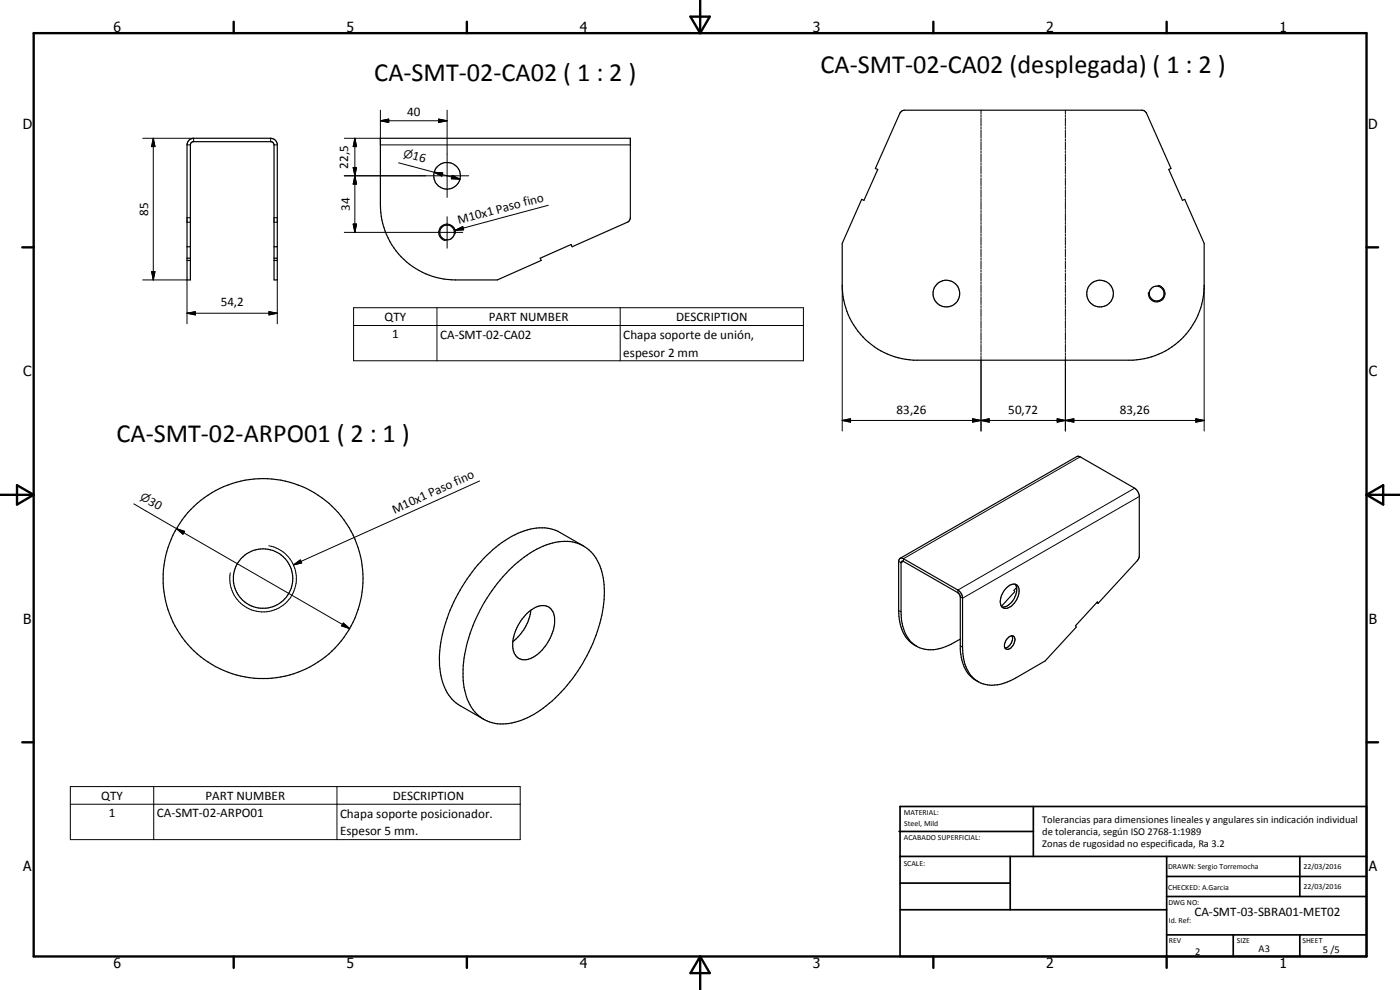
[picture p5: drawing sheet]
<svg xmlns="http://www.w3.org/2000/svg" width="420mm" height="297mm" viewBox="0 0 420 297" stroke-linecap="round" stroke-linejoin="round" font-family="sans-serif">
<g fill="none" stroke="#000" stroke-width=".35">
<path d="M270.2 33.7l.4-.4 .8-.2h71.3l.8 .2 .6 .7 7.3 16.5-.6 .3 4.1 9.3 .6-.3 5.9 13.2v12.6a22.5 22.5 0 0 1-21.4 22.5h-65.9a22.6 22.6 0 0 1-21.3-22.5v-12.6l5.8-13.2 .7 .3 4.1-9.3-.7-.3zM56.6 42.2l.8-.6 .7-.1h23.1a2.07 2.07 0 0 1 2 1.6v40.9h-1v-40.5l-.3-.8-.7-.2h-23.1l-.7 .3-.3 .7v40.5h-1v-40.5zM114.2 41.5h75v23.8l-.7 1.2-16.8 7.5-.3-.6-9.3 4.1 .3 .6-13.1 5.9h-12.6a22.5 22.5 0 0 1-22.5-22.5zM56.1 78.1h1M56.1 77.5h1M56.1 74h1M82.2 78.1h1M82.2 77.5h1M82.2 74h1M152.7 171.2a27.2 27.2 0 0 1 14.9-8.6 11.3 11.3 0 0 1 13 8.9 34.2 34.2 0 0 1-1.8 19.2 46.7 46.7 0 0 1-18.6 23.7 16.7 16.7 0 0 1-13.3 2.2 11.9 11.9 0 0 1-7.4-9.4 36.1 36.1 0 0 1 2.9-20.7 51.3 51.3 0 0 1 10.3-15.3zM175.1 163.8l-7-4a13.9 13.9 0 0 0-12.7 .2 41.9 41.9 0 0 0-18 18.3 37.8 37.8 0 0 0-5.1 24.4 12.7 12.7 0 0 0 5.8 9.1l7.1 4M270.2 167.5l53.1-30.6 .9 .2 16.3 9.4a3.6 3.6 0 0 1 1.4 2.1v18.4l-.2 .6-12.1 13.4"/>
<path d="M270.2 167.5l.9 .1 16.4 9.4 .7 .7 .7 1.5v15a12 12 0 0 0 3.8 9.8 9.8 9.8 0 0 0 10.5 .3l10.5-6 9.3-10.1-.2-.5 6.5-7.1 .3 .4M270.2 167.5l-.5 .9v14.8a12.1 12.1 0 0 0 4.1 10l1.3 .7M302.1 176.4a2.1 2.1 0 0 1 3.5-.3 5.5 5.5 0 0 1-3.5 6.4 1.79 1.79 0 0 1-1.9-2.4 6.7 6.7 0 0 1 1.9-3.7zM304.6 175.3a4.5 4.5 0 0 1-1 5.3 3.4 3.4 0 0 1-2.9 1.5M305.1 176.3l-.8 .8 .2 .4-3.9 4.4M158.1 184.1a6.1 6.1 0 0 1 6.3-2.1 4.5 4.5 0 0 1 2 4.8 13.3 13.3 0 0 1-7.8 11 3.6 3.6 0 0 1-4.7-3.7 14 14 0 0 1 4.2-10zM159.3 183a14.3 14.3 0 0 1-5.4 9.5M288.2 191.8a15.9 15.9 0 0 1-10.3 3.1 8.5 8.5 0 0 1-7-7l-.5-4.3v-14.7l.1-.4 .3-.1 16.7 9.4 .5 .7 .2 .6v15.6a10.7 10.7 0 0 0 5.4 9.8M302.6 191.3a1.09 1.09 0 0 1 1.4-.4 1.09 1.09 0 0 1 .6 1.3 2.47 2.47 0 0 1-2.6 2.5 2.18 2.18 0 0 1 .4-3.2zM303.7 190.8a2.99 2.99 0 0 1-2.1 3.6M329.1 180.8l.5 .2"/>
<circle cx="134.2" cy="52.7" r="4"/>
<circle cx="134.2" cy="69.7" r="2.24"/>
<circle cx="284" cy="88.1" r="4"/>
<circle cx="330.2" cy="88.1" r="4"/>
<circle cx="347.1" cy="88.1" r="2.23"/>
<circle cx="78.9" cy="173.6" r="30"/>
<circle cx="78.9" cy="173.6" r="8.9"/>
</g>
<g fill="none" stroke="#000" stroke-width=".3">
<path d="M114.2 36.2l2.5-.5v1zM114.2 33.1v10.4h75M114.2 36.2h20M131.6 35.7l2.6 .5-2.6 .5zM134.2 33.1v26.1M294.4 33.1v1.2M294.4 34.6v.6M294.4 35.5v2.3M294.4 38.1v.6M294.4 39v2.4M319.7 33.1v1.2M319.7 34.6v.6"/>
<path d="M319.7 35.5v2.3M319.7 38.1v.6M319.7 39v2.4M42.8 41.5h15.3v1M46 41.5l.5 2.5h-1zM46 41.5v42.5M56.1 43.5h1M81.2 41.5v1M82.2 43.5h1M103.3 41.5h10.9M103.3 52.7h37.4M106 50.2h1l-.5 2.5z"/>
<path d="M106 50.2l1 5h-1l1-5zM106.5 41.5l.5 2.5h-1zM106.5 52.7l.5 2.5h-1zM106.5 41.5v28.2M119.6 48.9l10.7 2.8M130.3 51.7l2.6 .2-.3 .9zM130.3 51.7l7.7 2.1M135.8 52.6l2.2 1.2-2.5-.2zM294.4 41.7v.6M294.4 42.6v2.4M294.4 45.3v.6M294.4 46.2v2.4"/>
<path d="M294.4 48.9v.5M294.4 49.7v2.4M294.4 52.5v.5M294.4 53.3v2.4M294.4 56v.6M294.4 56.9v2.4M294.4 59.6v.6M319.7 41.7v.6M319.7 42.6v2.4M319.7 45.3v.6M319.7 46.2v2.4M319.7 48.9v.5"/>
<path d="M319.7 49.7v2.4M319.7 52.5v.5M319.7 53.3v2.4M319.7 56v.6M319.7 56.9v2.4M319.7 59.6v.6M56.1 66.7h1M56.1 65.3h1M82.2 66.7h1M82.2 65.3h1M103.3 69.7h35.6M106 67.2h1l-.5 2.5z"/>
<path d="M134.2 65v9.5M136.6 69.1l2.3-1.1 .2 1zM136.6 70.2a2.48 2.48 0 0 0-2-2.9 2.48 2.48 0 0 0-2.9 2 2.48 2.48 0 0 0 2 2.9M164.5 61.6l-27.9 7.5M294.4 60.5v2.4M294.4 63.2v.6M294.4 64.1v2.3M294.4 66.7v.6M294.4 67.6v2.4M294.4 70.3v.6M294.4 71.2v2.4M294.4 73.9v.6"/>
<path d="M294.4 74.8v2.3M294.4 77.4v.6M294.4 78.3v2.4M319.7 60.5v2.4M319.7 63.2v.6M319.7 64.1v2.3M319.7 66.7v.6M319.7 67.6v2.4M319.7 70.3v.6M319.7 71.2v2.4M319.7 73.9v.6M319.7 74.8v2.3"/>
<path d="M319.7 77.4v.6M319.7 78.3v2.4M42.8 84h13.3v13.2M45.5 81.5h1l-.5 2.5zM56.1 94l2.5-.5v1zM56.1 94h27.1M80.7 93.5l2.5 .5-2.5 .5zM83.2 84v13.2M106.1 92.3h135v15.9h-135zM106.1 97.7h135M131.1 92.3v15.9M186.1 92.3v15.9"/>
<path d="M252.8 85.6v43.7M294.4 81v.6M294.4 81.9v2.4M294.4 84.6v.6M294.4 85.5v2.3M294.4 88.1v.6M294.4 89v2.4M294.4 91.7v.6M294.4 92.6v2.4M294.4 95.3v.6M294.4 96.2v2.4M294.4 98.8v.6"/>
<path d="M294.4 99.7v2.5M319.7 81v.6M319.7 81.9v2.4M319.7 84.6v.6M319.7 85.5v2.3M319.7 88.1v.6M319.7 89v2.4M319.7 91.7v.6M319.7 92.6v2.4M319.7 95.3v.6M319.7 96.2v2.4M319.7 98.8v.6"/>
<path d="M319.7 99.7v2.5M347.5 85.6a2.51 2.51 0 0 1 2.1 2.9 2.51 2.51 0 0 1-2.9 2.1 2.51 2.51 0 0 1-2-2.9M361.4 85.6v43.7M294.4 102.4v.6M294.4 103.3v2.4M294.4 106v.6M294.4 106.9v22.4M319.7 102.4v.6M319.7 103.3v2.4M319.7 106v.6M319.7 106.9v22.4M252.8 126.2l2.5-.6v1.1z"/>
<path d="M252.8 126.2h108.6M291.9 125.6l2.5 .6-2.5 .5zM294.4 126.2l2.5-.6v1.1zM317.3 125.6l2.4 .6-2.4 .5zM319.7 126.2l2.6-.6v1.1zM324.2 137.1l-53.1 30.5v.8l-.7 .5-.7-.5M358.9 125.6l2.5 .6-2.5 .5zM40.2 151.2l12.8 7.4M53 158.6l2.4 .8-.5 .9zM53 158.6l51.9 30M143.9 144.3l-55.8 25.2M340.5 146.5l-53 30.5v.8"/>
<path d="M341.9 149l-53 30.5-.7-.4M80.7 163.7a10 10 0 0 1 8.1 11.6 10 10 0 0 1-11.5 8.2 10 10 0 0 1-8.2-11.6M88.1 169.5l2-1.5 .4 .9zM103 186.9l1.9 1.7-2.4-.8zM269.7 183.2l.7 .4M288.2 193.8l.7 .4M21.1 236h135v15.9h-135zM46.1 236v15.9M101.1 236v15.9M21.1 241.3h135"/>
</g>
<g fill="none" stroke="#000" stroke-width=".71">
<path d="M10.1 9.9h400v277.1h-400zM70.1 6.5v3.4M140.1 6.5v3.4M207.2 5h5.8l-2.9 4.9zM210.1 0v9.9M280.1 6.5v3.4M350.1 6.5v3.4M6.7 74.2h3.4M410.1 74.2h3.5M.1 148.5h10M5.1 145.6l5 2.9-5 2.9zM410.1 148.5h10"/>
<path d="M410.1 148.5l5-2.9v5.8zM6.7 222.7h3.4M410.1 222.7h3.5M70.1 287v3.4M140.1 287v3.4M210.1 287v10M210.1 287l2.9 5h-5.8zM280.1 287v3.4M350.1 287v3.4"/>
</g>
<g fill="none" stroke="#000" stroke-width=".51">
<path d="M269.8 249.5h40.3M270.1 242h140v45h-140zM270.1 257h140M303.2 257v16M310.1 242v15M350.1 257v30M390.1 257v12M270.1 265h33.1M270.1 273h80M350.1 269h60M350.1 263h60M350.1 280.5h60"/>
<path d="M370.1 280.5v6.5M390.1 280.5v6.5"/>
</g>
<g fill="#000">
<path d="M114.2 36.2l2.5-.5v1zM131.6 35.7l2.6 .5-2.6 .5zM46 41.5l.5 2.5h-1zM106 50.2h1l-.5 2.5zM106.5 41.5l.5 2.5h-1zM106.5 52.7l.5 2.5h-1zM130.3 51.7l2.6 .2-.3 .9zM135.8 52.6l2.2 1.2-2.5-.2zM106 67.2h1l-.5 2.5zM136.6 69.1l2.3-1.1 .2 1zM45.5 81.5h1l-.5 2.5zM56.1 94l2.5-.5v1z"/>
<path d="M80.7 93.5l2.5 .5-2.5 .5zM252.8 126.2l2.5-.6v1.1zM291.9 125.6l2.5 .6-2.5 .5zM294.4 126.2l2.5-.6v1.1zM317.3 125.6l2.4 .6-2.4 .5zM319.7 126.2l2.6-.6v1.1zM358.9 125.6l2.5 .6-2.5 .5zM53 158.6l2.4 .8-.5 .9zM88.1 169.5l2-1.5 .4 .9zM103 186.9l1.9 1.7-2.4-.8z"/>
</g>
<g font-size="7.9">
<text x="246.2" y="22">CA-SMT-02-CA02 (desplegada) ( 1 : 2 )</text>
<text x="112.3" y="24.4">CA-SMT-02-CA02 ( 1 : 2 )</text>
<text x="35" y="132.6">CA-SMT-02-ARPO01 ( 2 : 1 )</text>
</g>
<g font-size="4.2">
<text x="34" y="9.6">6</text>
<text x="104" y="9.6">5</text>
<text x="174" y="9.6">4</text>
<text x="244" y="9.6">3</text>
<text x="314" y="9.6">2</text>
<text x="384" y="9.6">1</text>
<text x="6.8" y="38.7">D</text>
<text x="410.6" y="38.7">D</text>
<text x="7" y="112.9">C</text>
<text x="410.8" y="112.9">C</text>
<text x="7" y="187.1">B</text>
<text x="410.8" y="187.1">B</text>
<text x="7" y="261.4">A</text>
<text x="410.8" y="261.4">A</text>
<text x="34" y="290.4">6</text>
<text x="104" y="290.4">5</text>
<text x="174" y="290.4">4</text>
<text x="244" y="290.4">3</text>
<text x="314" y="290.4">2</text>
<text x="384" y="290.4">1</text>
</g>
<g font-size="3.9">
<text x="122.2" y="34.7">40</text>
<text x="123.6" y="47.7" transform="rotate(15 123.6 47.7)">16</text>
<text x="104.5" y="50.6" transform="rotate(-90 104.5 50.6)">22,5</text>
<text x="44.5" y="64.8" transform="rotate(-90 44.5 64.8)">85</text>
<text x="105" y="63.3" transform="rotate(-90 105 63.3)">34</text>
<text x="137.7" y="67.2" transform="rotate(-15 137.7 67.2)">M10x1 Paso fino</text>
<text x="66.2" y="91.9">54,2</text>
<text x="115.4" y="96.3">QTY</text>
<text x="117.7" y="101.6">1</text>
<text x="132.1" y="101.6">CA-SMT-02-CA02</text>
<text x="146.7" y="96.3">PART NUMBER</text>
<text x="187.1" y="101.7">Chapa soporte de unión,</text>
<text x="202.9" y="96.3">DESCRIPTION</text>
<text x="187.1" y="107">espesor 2 mm</text>
<text x="269.1" y="124.1">83,26</text>
<text x="302.6" y="124.1">50,72</text>
<text x="336.1" y="124.1">83,26</text>
<text x="44.3" y="151.1" transform="rotate(30 44.3 151.1)">30</text>
<text x="118.4" y="154.2" transform="rotate(-24 118.4 154.2)">M10x1 Paso fino</text>
<text x="30.4" y="239.9">QTY</text>
<text x="61.7" y="239.9">PART NUMBER</text>
<text x="117.9" y="239.9">DESCRIPTION</text>
<text x="32.6" y="245.2">1</text>
<text x="47.1" y="245.2">CA-SMT-02-ARPO01</text>
<text x="102.1" y="245.3">Chapa soporte posicionador.</text>
<text x="102.1" y="250.6">Espesor 5 mm.</text>
<text x="358.5" y="275">CA-SMT-03-SBRA01-MET02</text>
</g>
<g font-size="3.3">
<text x="120.9" y="47" transform="rotate(15 120.9 47)">n</text>
<text x="41.9" y="149.7" transform="rotate(30 41.9 149.7)">n</text>
</g>
<g font-size="3.1">
<text x="312.7" y="246.8">Tolerancias para dimensiones lineales y angulares sin indicación individual</text>
<text x="312.7" y="250.4">de tolerancia, según ISO 2768-1:1989</text>
<text x="312.7" y="254">Zonas de rugosidad no especificada, Ra 3.2</text>
<text x="358.7" y="286.5">2</text>
<text x="377.7" y="285.6">A3</text>
<text x="397" y="285.9">5 /5</text>
</g>
<g font-size="2.4">
<text x="271.2" y="244.4">MATERIAL:</text>
<text x="271.3" y="252">ACABADO SUPERFICIAL:</text>
<text x="271.4" y="247.9">Steel, Mild</text>
<text x="271.2" y="259.7">SCALE:</text>
<text x="350.6" y="260.8">DRAWN: Sergio Torremocha</text>
<text x="391.2" y="260.6">22/03/2016</text>
<text x="350.6" y="267">CHECKED: A.Garcia</text>
<text x="391.2" y="266.7">22/03/2016</text>
<text x="350.6" y="271.4">DWG NO:</text>
<text x="350.8" y="276.9">Id. Ref:</text>
<text x="350.8" y="282.8">REV</text>
<text x="371.2" y="282.9">SIZE</text>
<text x="390.9" y="282.9">SHEET</text>
</g>
</svg>
